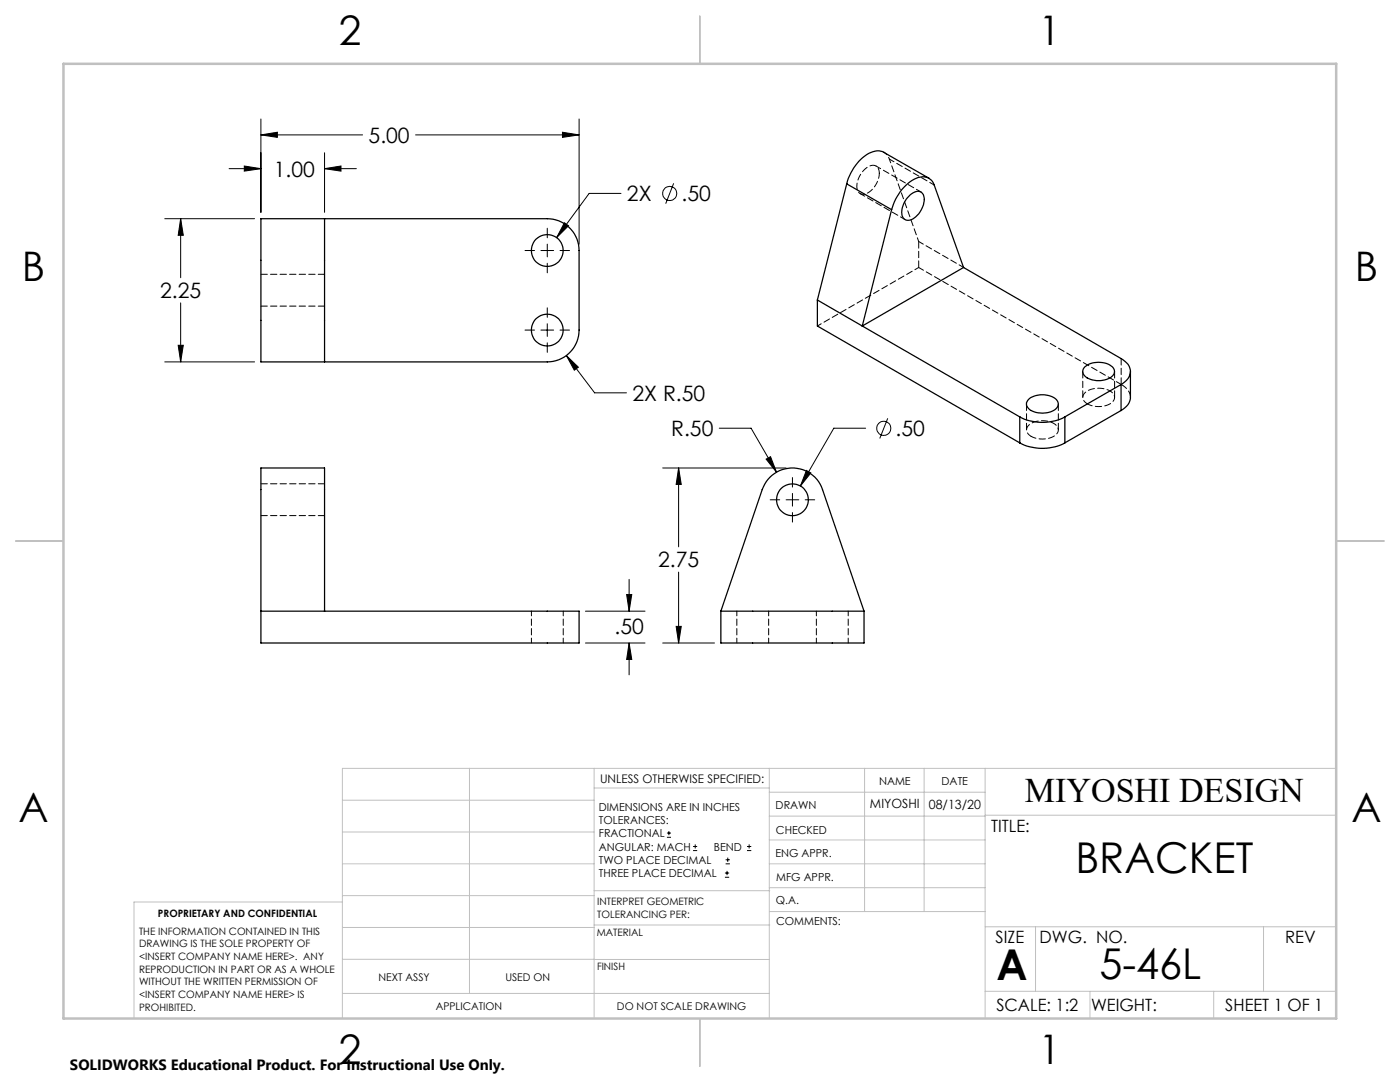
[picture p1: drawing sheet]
<svg xmlns="http://www.w3.org/2000/svg" width="279mm" height="216mm" viewBox="0 0 279 216" stroke-linecap="round" stroke-linejoin="round" font-family="sans-serif">
<g fill="none" stroke="#000" stroke-width=".2">
<path d="M45.7 33.7h6.4M48.8 33.1l3.3 .6-3.3 .4zM52.1 26.9l3.3-.5v1zM52.1 23.7v18.7M52.1 26.9h20.3M64.8 33.7l3.3-.6v1zM64.8 30.5v11.9M64.8 33.7h6.3M82.9 26.9h32.7M112.3 26.4l3.3 .5-3.3 .5zM115.6 23.7v25M123.9 38.6h-6.3l-6.5 8.8"/>
<path d="M134.4 36.6l-1.5 4M32.9 43.6h17.9M36.1 43.6l.5 3.4h-1zM36.1 43.6v11.8M104.8 50h1.9M108 50h2.5M109.2 45.5v1.9M109.2 48.7v2.6M109.2 52.5v1.9M111.8 50h1.9M112.6 44.4l.9 .6-2.4 2.4zM32.9 72.2h17.9"/>
<path d="M35.6 68.9h1l-.5 3.3zM36.1 60.4v11.8M104.8 65.9h1.9M108 65.9h2.5M109.2 61.4v1.9M109.2 64.6v2.5M109.2 68.4v1.9M111.8 65.9h1.9M113 70.9l2.4 2.4-.8 .6zM113 70.9l5.7 7.5h6.3M132.3 93.4h24.6M135.4 93.4l.6 3.3h-1.1z"/>
<path d="M135.4 93.4v15.7M143.5 85.4h6.4l5.1 8.8M152.9 91.6l.9-.5 1.2 3.1zM153.7 99.7h1.9M156.9 99.7h2.5M158.2 95.3v1.9M158.2 98.5v2.5M160.7 99.7h1.9M160.9 93.9l.9 .5-2.1 2.6zM172.8 85.4h-6.4l-6.7 11.6M177.2 83.5l-1.6 4M125.1 118.6h1l-.5 3.4z"/>
<path d="M125.6 115.6v6.4M135.4 114.2v14.1M158.2 102.3v1.9M116.8 128.3h11.9M116.8 122h11.9M125.6 128.3l.5 3.3h-1zM125.6 128.3v6.4M132.3 128.3h10.3M134.9 125h1.1l-.6 3.3zM133.1 167.1h.8M133.1 166.2h.8M133.5 165.8v.9"/>
<path d="M138.3 169.7h.8M138.3 168.9h.8M138.7 168.5v.8M144.7 175h.8M144.7 174.2h.8M144.8 172.4h.9M144.8 171.6h.9M145.1 173.8v.8M145.2 171.1v.9M149.1 169.7h.8M149.1 168.9h.8M149.5 168.5v.8"/>
<circle cx="133.7" cy="38.6" r="1.41"/>
<circle cx="176.4" cy="85.5" r="1.42"/>
</g>
<g fill="none" stroke="#c0c0c0" stroke-width=".2">
<path d="M68.3 159.7h50.3M93.7 153.3v44.9M118.6 153.3v49.9M118.6 157.2h34.9M153.5 153.3v49.9M153.5 158.1h43.1M172.5 153.3v28.6M184.4 153.3v28.6M196.6 153.3v49.9M266.7 153.3h-198.4v49.9M68.3 178.7h50.3M68.3 172.4h50.3"/>
<path d="M68.3 166h50.3M68.3 180h-41.6v23.2M118.6 177.7h35M153.5 167.6h43.1M153.5 162.8h43.1M153.5 172.4h43.1M153.5 177.1h43.1M196.6 162.7h70.1M68.3 198.2h85.2M68.3 191.4l85.2 .1M68.3 185.1h50.3M118.6 184.6h35"/>
<path d="M153.6 181.9h43M196.6 197.8h70.1M196.6 184.9h70.1M206.7 184.9v12.9M217.5 197.8v5.4M242.2 197.8v5.4M252.2 184.9v12.9"/>
</g>
<path d="M139.7 3.2v9.5M3.1 107.9h9.6M266.7 107.9h9.5M139.7 203.2v9.6" fill="none" stroke="#c0c0c0" stroke-width=".25"/>
<path d="M12.7 12.7h254v190.5h-254z" fill="none" stroke="#c0c0c0" stroke-width=".5"/>
<path d="M125.6 128.3l.5 3.3h-1zM125.1 118.6h1l-.5 3.4zM113 70.9l1.6 3 .8-.6zM36.1 43.6l.5 3.4h-1zM35.6 68.9h1l-.5 3.3zM52.1 26.9l3.3-.5v1zM112.3 26.4l3.3 .5-3.3 .5zM112.6 44.4l-1.5 3 2.4-2.4zM48.8 33.1l3.3 .6-3.3 .4zM64.8 33.7l3.3-.6v1zM152.9 91.6l2.1 2.6-1.2-3.1zM135.4 93.4l.6 3.3h-1.1zM134.9 125h1.1l-.6 3.3zM160.9 93.9l-1.2 3.1 2.1-2.6z" fill="#000"/>
<g fill="none" stroke="#000" stroke-width=".25">
<path d="M169 36.7l8.9 5.1M169 36.7l-5.9 23.2M181.6 38.9a1.88 1.88 0 0 1 2.4-.4 3.3 3.3 0 0 1-.4 3.8 2.62 2.62 0 0 1-3 1.5 2.53 2.53 0 0 1-.2-3.3l.4-.7zM185.4 35.6l-9-5.2a3.7 3.7 0 0 0-4.2 1 10.4 10.4 0 0 0-3.2 5.3M52.1 43.6h57.1a6.4 6.4 0 0 1 6.4 6.4v15.9a6.4 6.4 0 0 1-6.4 6.3h-57.1zM64.8 43.6v28.6M163.1 59.9l40.4 23.3M163.1 59.9v5.2l40.4 23.3M177.9 41.8a9.3 9.3 0 0 1 5.3-6.4 2.4 2.4 0 0 1 3.2 1.5l5.9 16.5M177.9 41.8l-5.8 23.3 20.2-11.7M192.3 53.4l31.4 18.1a2.76 2.76 0 0 1 1.7 3.5l-.6 .9-1.1 .8M205.5 79.5a4.5 4.5 0 0 1 5.5 .4 1.43 1.43 0 0 1-1 2.2 4.5 4.5 0 0 1-4.9-.8 1.22 1.22 0 0 1 .4-1.8z"/>
<path d="M216.5 73.2a4.5 4.5 0 0 1 5.7 .2 1.42 1.42 0 0 1-1 2.2 4.5 4.5 0 0 1-4.9-.8l-.2-.7zM223.7 76.7l-11.2 6.5M223.7 76.7v5.2M225.6 74.1v5.2a3 3 0 0 1-1.9 2.6M203.5 83.2a9.8 9.8 0 0 0 9 0M203.5 88.4a9.8 9.8 0 0 0 9 0M203.5 83.2v5.2M212.5 83.2v5.2M223.7 81.9l-11.2 6.5M52.1 122h63.5v6.3h-63.5v-34.9h12.7v28.6M143.9 122v6.3h28.5v-6.3M143.9 122h28.5"/>
<path d="M143.9 122l8.2-24.3a6.4 6.4 0 0 1 6-4.3 6.4 6.4 0 0 1 6 4.3l8.3 24.3"/>
<circle cx="109.2" cy="50" r="3.2"/>
<circle cx="109.2" cy="65.9" r="3.2"/>
<circle cx="158.1" cy="99.7" r="3.2"/>
</g>
<path d="M175.5 34.6a1.37 1.37 0 0 0-.7-1.5 1.37 1.37 0 0 0-1.6 .2 4.5 4.5 0 0 0-2 4.8 1.44 1.44 0 0 0 2.3 .2 5 5 0 0 0 2-3.7M205.8 87.1a4.5 4.5 0 0 0 5.2-.6 1.44 1.44 0 0 0-1-2.2 4.5 4.5 0 0 0-4.9 .8 1.32 1.32 0 0 0 .7 2M217 80.6a4.5 4.5 0 0 0 5.2-.6 1.44 1.44 0 0 0-1-2.2 4.5 4.5 0 0 0-4.9 .8 1.32 1.32 0 0 0 .7 2M106.1 121.9v6.4M112.4 128.3v-6.4M147.1 121.9v6.4M153.4 128.3v-6.4M162.9 121.9v6.4M169.3 128.3v-6.4" fill="none" stroke="#000" stroke-width=".2" stroke-dasharray="1.3 .6" stroke-dashoffset=".3"/>
<path d="M64.8 54.7h-12.7M52.1 61.1h12.7M64.8 96.5h-12.7M52.1 102.9h12.7" fill="none" stroke="#000" stroke-width=".2" stroke-dasharray="1.3 .6"/>
<path d="M183.3 48.2v5.2M216.1 74.1v5.2M222.4 79.3v-5.2M223.8 71.5v5.2M225.6 79.3a3.1 3.1 0 0 0-1.8-2.6M204.9 80.6v5.2M211.2 85.8v-5.2" fill="none" stroke="#000" stroke-width=".2" stroke-dasharray="1.3 .6" stroke-dashoffset="-.1"/>
<path d="M171.7 38.6l8.9 5.2M183.8 38.3l-9-5.2M186.5 36.9l-9-5.2M192.3 53.4l-9-5.2M223.8 76.7l-40.5-23.3" fill="none" stroke="#000" stroke-width=".2" stroke-dasharray="1.3 .6" stroke-dashoffset=".2"/>
<path d="M177.5 31.7l-.3-.6-.8-.7" fill="none" stroke="#000" stroke-width=".2" stroke-dasharray="1.3 .6" stroke-dashoffset=".9"/>
<path d="M183.3 53.4l-20.2 11.6" fill="none" stroke="#000" stroke-width=".2" stroke-dasharray="1.3 .6" stroke-dashoffset=".4"/>
<path d="M183.3 48.2l-5.8-16.5" fill="none" stroke="#000" stroke-width=".2" stroke-dasharray="1.3 .6" stroke-dashoffset=".5"/>
<g font-size="8.5">
<text x="214.6" y="174.2">BRACKET</text>
<text x="198.9" y="195.5">A</text>
<text x="219.4" y="195.4">5-46L</text>
</g>
<g font-size="8.1">
<text x="67.6" y="8.9">2</text>
<text x="207.3" y="8.9">1</text>
<text x="4.4" y="56.1">B</text>
<text x="270.4" y="56.1">B</text>
<text x="3.7" y="164.1">A</text>
<text x="269.7" y="164.1">A</text>
<text x="67.6" y="212.4">2</text>
<text x="207.3" y="212.4">1</text>
</g>
<text font-size="6.9" x="204.5" y="160.1">MIYOSHI DESIGN</text>
<g font-size="4.2">
<text x="73.6" y="28.5">5.00</text>
<text x="54.6" y="35.2">1.00</text>
<text x="125.1" y="40.1">2X</text>
<text x="136" y="40.1">.50</text>
<text x="32" y="59.5">2.25</text>
<text x="126.2" y="80">2X R.50</text>
<text x="134" y="87">R.50</text>
<text x="178.7" y="87">.50</text>
<text x="131.4" y="113.2">2.75</text>
<text x="122.7" y="126.6">.50</text>
</g>
<g font-size="3.4">
<text x="197.8" y="166">TITLE:</text>
<text x="198.7" y="188.1">SIZE</text>
<text x="207.5" y="188.1">DWG. NO.</text>
<text x="256.5" y="188.2">REV</text>
<text x="198.8" y="201.7">SCALE: 1:2</text>
<text x="217.7" y="201.8">WEIGHT:</text>
<text x="244.5" y="201.7">SHEET 1 OF 1</text>
</g>
<text font-size="3" x="14" y="213.5">SOLIDWORKS Educational Product. For Instructional Use Only.</text>
<g font-size="2.5">
<text x="173.6" y="161.3">MIYOSHI</text>
<text x="185.4" y="161.4">08/13/20</text>
</g>
<text font-size="2.4" x="119.8" y="156.2">UNLESS OTHERWISE SPECIFIED:</text>
<g font-size="2.2">
<text x="119.5" y="161.8">DIMENSIONS ARE IN INCHES</text>
<text x="154.8" y="161.4">DRAWN</text>
<text x="175.4" y="156.6">NAME</text>
<text x="187.9" y="156.7">DATE</text>
<text x="119.5" y="164.4">TOLERANCES:</text>
<text x="119.5" y="167.1">FRACTIONAL</text>
<text x="154.9" y="166.3">CHECKED</text>
<text x="119.5" y="169.7">ANGULAR: MACH</text>
<text x="119.5" y="172.4">TWO PLACE DECIMAL</text>
<text x="142.5" y="169.7">BEND</text>
<text x="154.8" y="171">ENG APPR.</text>
<text x="119.5" y="175">THREE PLACE DECIMAL</text>
<text x="154.9" y="175.7">MFG APPR.</text>
<text x="154.9" y="180.4">Q.A.</text>
<text x="154.9" y="184.6">COMMENTS:</text>
</g>
<g font-size="2.1">
<text x="75.5" y="195.7">NEXT ASSY</text>
<text x="100.9" y="195.7">USED ON</text>
<text x="86.9" y="201.5">APPLICATION</text>
<text x="123.1" y="201.6">DO NOT SCALE DRAWING</text>
</g>
<g font-size="2">
<text x="31.5" y="182.9">PROPRIETARY AND CONFIDENTIAL</text>
<text x="119.2" y="180.6">INTERPRET GEOMETRIC</text>
<text x="119.2" y="183.1">TOLERANCING PER:</text>
<text x="27.8" y="186.5">THE INFORMATION CONTAINED IN THIS</text>
<text x="27.8" y="189">DRAWING IS THE SOLE PROPERTY OF</text>
<text x="27.8" y="191.6">&lt;INSERT COMPANY NAME HERE&gt;. ANY</text>
<text x="119.1" y="186.7">MATERIAL</text>
<text x="27.8" y="194.1">REPRODUCTION IN PART OR AS A WHOLE</text>
<text x="27.8" y="196.6">WITHOUT THE WRITTEN PERMISSION OF</text>
<text x="119.1" y="193.5">FINISH</text>
<text x="27.8" y="199.1">&lt;INSERT COMPANY NAME HERE&gt; IS</text>
<text x="27.8" y="201.7">PROHIBITED.</text>
</g>
</svg>
